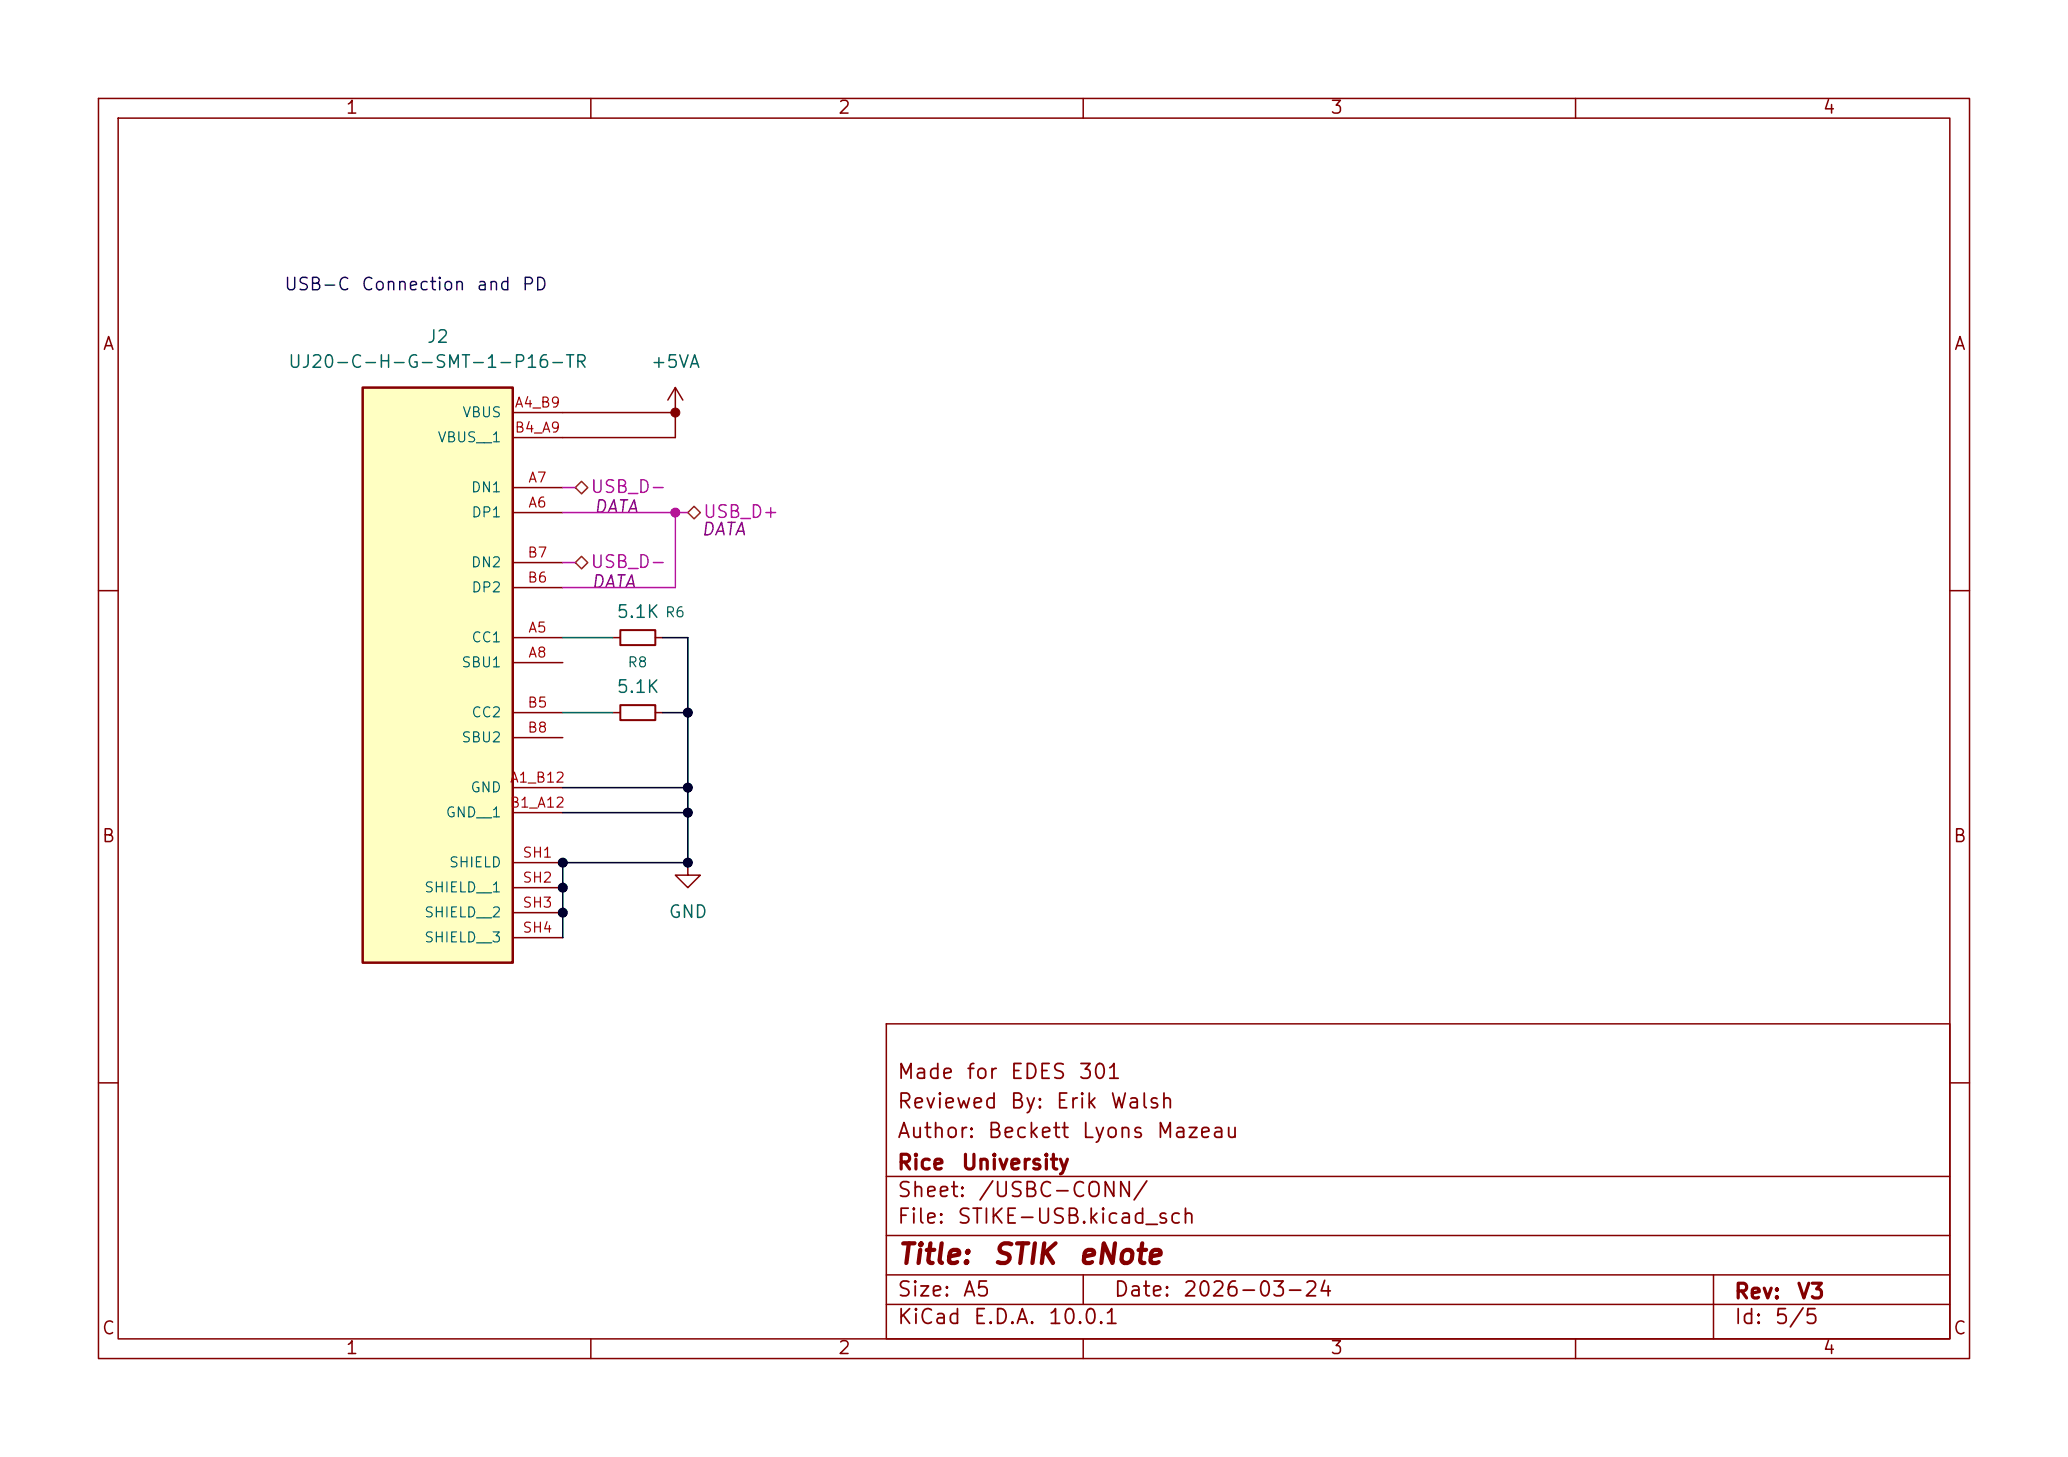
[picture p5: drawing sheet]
(kicad_sch
 (version 20250114)
 (generator "eeschema")
 (generator_version "9.0")
 (paper "A5")
 (title_block
  (title "STIK eNote")
  (date "2026-03-24")
  (rev "V3")
  (company "Rice University")
  (comment 1 "Author: Beckett Lyons Mazeau")
  (comment 2 "Reviewed By: Erik Walsh")
  (comment 3 "Made for EDES 301"))
 (lib_symbols
  (symbol "Device:R_Small"
   (pin_numbers (hide yes))
   (pin_names
    (offset 0.254) (hide yes)) (exclude_from_sim no) (in_bom yes) (on_board yes)
   (property "Reference" "R" (at 0 0 90) (effects (font (size 1.016 1.016))))
   (property "Value" "R_Small" (at 1.778 0 90) (effects (font (size 1.27 1.27))))
   (property "Footprint" "" (at 0 0 0) (effects (font (size 1.27 1.27)) (hide yes)))
   (property "Datasheet" "~" (at 0 0 0) (effects (font (size 1.27 1.27)) (hide yes)))
   (property "Description" "Resistor, small symbol" (at 0 0 0) (effects (font (size 1.27 1.27)) (hide yes)))
   (symbol "R_Small_0_1"
    (rectangle (start -0.762 1.778) (end 0.762 -1.778) (stroke (width 0.2032) (type default)) (fill (type none))))
   (symbol "R_Small_1_1"
    (pin passive line (at 0 2.54 270) (length 0.762) (name "~" (effects (font (size 1.27 1.27)))) (number "1" (effects (font (size 1.27 1.27)))))
    (pin passive line (at 0 -2.54 90) (length 0.762) (name "~" (effects (font (size 1.27 1.27)))) (number "2" (effects (font (size 1.27 1.27))))))
   (embedded_fonts no))
  (symbol "STIKE:UJ20-C-H-G-SMT-1-P16-TR"
   (pin_names
    (offset 1.016)) (exclude_from_sim no) (in_bom yes) (on_board yes)
   (property "Reference" "J" (at -2.032 26.924 0) (effects (font (size 1.27 1.27)) (justify left bottom)))
   (property "Value" "UJ20-C-H-G-SMT-1-P16-TR" (at -5.588 -20.066 90) (effects (font (size 1.27 1.27)) (justify left top)))
   (property "Footprint" "UJ20-C-H-G-SMT-1-P16-TR:SAMESKY_UJ20-C-H-G-SMT-1-P16-TR" (at 4.318 -44.958 0) (effects (font (size 1.27 1.27)) (justify bottom) (hide yes)))
   (property "Datasheet" "" (at 0 0 0) (effects (font (size 1.27 1.27)) (hide yes)))
   (property "Description" "" (at 0 0 0) (effects (font (size 1.27 1.27)) (hide yes)))
   (property "PARTREV" "1.0" (at 2.032 -45.466 0) (effects (font (size 1.27 1.27)) (justify bottom) (hide yes)))
   (property "MANUFACTURER" "Same Sky" (at 3.302 -42.164 0) (effects (font (size 1.27 1.27)) (justify bottom) (hide yes)))
   (property "MAXIMUM_PACKAGE_HEIGHT" "3.46mm" (at 2.032 -43.434 0) (effects (font (size 1.27 1.27)) (justify bottom) (hide yes)))
   (symbol "UJ20-C-H-G-SMT-1-P16-TR_0_0"
    (rectangle (start -7.62 22.86) (end 7.62 -35.56) (stroke (width 0.254) (type default)) (fill (type background)))
    (pin passive line (at 12.7 20.32 180) (length 5.08) (name "VBUS" (effects (font (size 1.016 1.016)))) (number "A4_B9" (effects (font (size 1.016 1.016)))))
    (pin passive line (at 12.7 17.78 180) (length 5.08) (name "VBUS__1" (effects (font (size 1.016 1.016)))) (number "B4_A9" (effects (font (size 1.016 1.016)))))
    (pin passive line (at 12.7 12.7 180) (length 5.08) (name "DN1" (effects (font (size 1.016 1.016)))) (number "A7" (effects (font (size 1.016 1.016)))))
    (pin passive line (at 12.7 10.16 180) (length 5.08) (name "DP1" (effects (font (size 1.016 1.016)))) (number "A6" (effects (font (size 1.016 1.016)))))
    (pin passive line (at 12.7 5.08 180) (length 5.08) (name "DN2" (effects (font (size 1.016 1.016)))) (number "B7" (effects (font (size 1.016 1.016)))))
    (pin passive line (at 12.7 2.54 180) (length 5.08) (name "DP2" (effects (font (size 1.016 1.016)))) (number "B6" (effects (font (size 1.016 1.016)))))
    (pin passive line (at 12.7 -2.54 180) (length 5.08) (name "CC1" (effects (font (size 1.016 1.016)))) (number "A5" (effects (font (size 1.016 1.016)))))
    (pin passive line (at 12.7 -5.08 180) (length 5.08) (name "SBU1" (effects (font (size 1.016 1.016)))) (number "A8" (effects (font (size 1.016 1.016)))))
    (pin passive line (at 12.7 -10.16 180) (length 5.08) (name "CC2" (effects (font (size 1.016 1.016)))) (number "B5" (effects (font (size 1.016 1.016)))))
    (pin passive line (at 12.7 -12.7 180) (length 5.08) (name "SBU2" (effects (font (size 1.016 1.016)))) (number "B8" (effects (font (size 1.016 1.016)))))
    (pin passive line (at 12.7 -17.78 180) (length 5.08) (name "GND" (effects (font (size 1.016 1.016)))) (number "A1_B12" (effects (font (size 1.016 1.016)))))
    (pin passive line (at 12.7 -20.32 180) (length 5.08) (name "GND__1" (effects (font (size 1.016 1.016)))) (number "B1_A12" (effects (font (size 1.016 1.016)))))
    (pin passive line (at 12.7 -25.4 180) (length 5.08) (name "SHIELD" (effects (font (size 1.016 1.016)))) (number "SH1" (effects (font (size 1.016 1.016)))))
    (pin passive line (at 12.7 -27.94 180) (length 5.08) (name "SHIELD__1" (effects (font (size 1.016 1.016)))) (number "SH2" (effects (font (size 1.016 1.016)))))
    (pin passive line (at 12.7 -30.48 180) (length 5.08) (name "SHIELD__2" (effects (font (size 1.016 1.016)))) (number "SH3" (effects (font (size 1.016 1.016)))))
    (pin passive line (at 12.7 -33.02 180) (length 5.08) (name "SHIELD__3" (effects (font (size 1.016 1.016)))) (number "SH4" (effects (font (size 1.016 1.016))))))
   (embedded_fonts no))
  (symbol "power:+5VA"
   (power)
   (pin_numbers (hide yes))
   (pin_names
    (offset 0) (hide yes)) (exclude_from_sim no) (in_bom yes) (on_board yes)
   (property "Reference" "#PWR" (at 0 -3.81 0) (effects (font (size 1.27 1.27)) (hide yes)))
   (property "Value" "+5VA" (at 0 3.556 0) (effects (font (size 1.27 1.27))))
   (property "Footprint" "" (at 0 0 0) (effects (font (size 1.27 1.27)) (hide yes)))
   (property "Datasheet" "" (at 0 0 0) (effects (font (size 1.27 1.27)) (hide yes)))
   (property "Description" "Power symbol creates a global label with name \"+5VA\"" (at 0 0 0) (effects (font (size 1.27 1.27)) (hide yes)))
   (symbol "+5VA_0_1"
    (polyline (pts (xy -0.762 1.27) (xy 0 2.54)) (stroke (width 0) (type default)) (fill (type none)))
    (polyline (pts (xy 0 2.54) (xy 0.762 1.27)) (stroke (width 0) (type default)) (fill (type none)))
    (polyline (pts (xy 0 0) (xy 0 2.54)) (stroke (width 0) (type default)) (fill (type none))))
   (symbol "+5VA_1_1"
    (pin power_in line (at 0 0 90) (length 0) (name "~" (effects (font (size 1.27 1.27)))) (number "1" (effects (font (size 1.27 1.27))))))
   (embedded_fonts no))
  (symbol "power:GND"
   (power)
   (pin_numbers (hide yes))
   (pin_names
    (offset 0) (hide yes)) (exclude_from_sim no) (in_bom yes) (on_board yes)
   (property "Reference" "#PWR" (at 0 -6.35 0) (effects (font (size 1.27 1.27)) (hide yes)))
   (property "Value" "GND" (at 0 -3.81 0) (effects (font (size 1.27 1.27))))
   (property "Footprint" "" (at 0 0 0) (effects (font (size 1.27 1.27)) (hide yes)))
   (property "Datasheet" "" (at 0 0 0) (effects (font (size 1.27 1.27)) (hide yes)))
   (property "Description" "Power symbol creates a global label with name \"GND\" , ground" (at 0 0 0) (effects (font (size 1.27 1.27)) (hide yes)))
   (symbol "GND_0_1"
    (polyline (pts (xy 0 0) (xy 0 -1.27) (xy 1.27 -1.27) (xy 0 -2.54) (xy -1.27 -1.27) (xy 0 -1.27)) (stroke (width 0) (type default)) (fill (type none))))
   (symbol "GND_1_1"
    (pin power_in line (at 0 0 270) (length 0) (name "~" (effects (font (size 1.27 1.27)))) (number "1" (effects (font (size 1.27 1.27))))))
   (embedded_fonts no)))
 (text "USB-C Connection and PD"
  (exclude_from_sim no)
  (at 41.91 29.21 0)
  (effects (font (size 1.27 1.27))))
 (junction
  (at 57.15 87.63)
  (diameter 0)
  (color 0 0 0 0))
 (junction
  (at 57.15 92.71)
  (diameter 0)
  (color 0 0 0 0))
 (junction
  (at 69.85 87.63)
  (diameter 0)
  (color 0 0 0 0))
 (junction
  (at 68.58 52.07)
  (diameter 0)
  (color 0 0 0 0))
 (junction
  (at 69.85 82.55)
  (diameter 0)
  (color 0 0 0 0))
 (junction
  (at 68.58 41.91)
  (diameter 0)
  (color 0 0 0 0))
 (junction
  (at 57.15 90.17)
  (diameter 0)
  (color 0 0 0 0))
 (junction
  (at 69.85 80.01)
  (diameter 0)
  (color 0 0 0 0))
 (junction
  (at 69.85 72.39)
  (diameter 0)
  (color 0 0 0 0))
 (wire
  (pts (xy 68.58 59.69) (xy 68.58 52.07))
  (stroke (width 0) (type default)))
 (wire
  (pts (xy 57.15 72.39) (xy 62.23 72.39))
  (stroke (width 0) (type default)))
 (wire
  (pts (xy 68.58 41.91) (xy 68.58 44.45))
  (stroke (width 0) (type default) (color 132 0 0 1)))
 (wire
  (pts (xy 69.85 82.55) (xy 69.85 87.63))
  (stroke (width 0) (type default)))
 (wire
  (pts (xy 57.15 49.53) (xy 58.42 49.53))
  (stroke (width 0) (type default)))
 (wire
  (pts (xy 57.15 82.55) (xy 69.85 82.55))
  (stroke (width 0) (type default)))
 (wire
  (pts (xy 57.15 44.45) (xy 68.58 44.45))
  (stroke (width 0) (type default) (color 132 0 0 1)))
 (wire
  (pts (xy 69.85 72.39) (xy 69.85 80.01))
  (stroke (width 0) (type default)))
 (wire
  (pts (xy 57.15 90.17) (xy 57.15 92.71))
  (stroke (width 0) (type default)))
 (wire
  (pts (xy 69.85 64.77) (xy 69.85 72.39))
  (stroke (width 0) (type default)))
 (wire
  (pts (xy 57.15 59.69) (xy 68.58 59.69))
  (stroke (width 0) (type default)))
 (wire
  (pts (xy 57.15 57.15) (xy 58.42 57.15))
  (stroke (width 0) (type default)))
 (wire
  (pts (xy 57.15 80.01) (xy 69.85 80.01))
  (stroke (width 0) (type default)))
 (wire
  (pts (xy 67.31 64.77) (xy 69.85 64.77))
  (stroke (width 0) (type default)))
 (wire
  (pts (xy 57.15 41.91) (xy 68.58 41.91))
  (stroke (width 0) (type default) (color 132 0 0 1)))
 (wire
  (pts (xy 67.31 72.39) (xy 69.85 72.39))
  (stroke (width 0) (type default)))
 (wire
  (pts (xy 57.15 87.63) (xy 57.15 90.17))
  (stroke (width 0) (type default)))
 (wire
  (pts (xy 69.85 80.01) (xy 69.85 82.55))
  (stroke (width 0) (type default)))
 (wire
  (pts (xy 57.15 87.63) (xy 69.85 87.63))
  (stroke (width 0) (type default)))
 (wire
  (pts (xy 57.15 92.71) (xy 57.15 95.25))
  (stroke (width 0) (type default)))
 (wire
  (pts (xy 57.15 52.07) (xy 68.58 52.07))
  (stroke (width 0) (type default)))
 (wire
  (pts (xy 57.15 64.77) (xy 62.23 64.77))
  (stroke (width 0) (type default)))
 (wire
  (pts (xy 68.58 52.07) (xy 69.85 52.07))
  (stroke (width 0) (type default)))
 (label " "
  (at 68.58 41.91 0)
  (effects (font (size 1.27 1.27)) (justify left bottom))
  (property "Netclass" "5V_IN" (at 68.834 41.402 0) (effects (font (size 1.27 1.27)
    (italic yes)) (justify left) (hide yes))))
 (hierarchical_label "USB_D-"
  (shape bidirectional)
  (at 58.42 49.53 0)
  (effects (font (size 1.27 1.27)) (justify left))
  (property "Netclass" "DATA" (at 60.198 51.562 0) (effects (font (size 1.27 1.27)
    (italic yes)) (justify left))))
 (hierarchical_label "USB_D-"
  (shape bidirectional)
  (at 58.42 57.15 0)
  (effects (font (size 1.27 1.27)) (justify left))
  (property "Netclass" "DATA" (at 59.944 59.182 0) (effects (font (size 1.27 1.27)
    (italic yes)) (justify left))))
 (hierarchical_label "USB_D+"
  (shape bidirectional)
  (at 69.85 52.07 0)
  (effects (font (size 1.27 1.27)) (justify left))
  (property "Netclass" "DATA" (at 71.12 53.848 0) (effects (font (size 1.27 1.27)
    (italic yes)) (justify left))))
 (symbol
  (lib_id "Device:R_Small")
  (at 64.77 72.39 90)
  (unit 1)
  (exclude_from_sim no)
  (in_bom yes)
  (on_board yes)
  (dnp no)
  (fields_autoplaced yes)
  (property "Reference" "R8" (at 64.77 67.31 90) (effects (font (size 1.016 1.016))))
  (property "Value" "5.1K" (at 64.77 69.85 90) (effects (font (size 1.27 1.27))))
  (property "Footprint" "Resistor_SMD:R_0603_1608Metric_Pad0.98x0.95mm_HandSolder" (at 64.77 72.39 0) (effects (font (size 1.27 1.27)) (hide yes)))
  (property "Datasheet" "~" (at 64.77 72.39 0) (effects (font (size 1.27 1.27)) (hide yes)))
  (property "Description" "Resistor, small symbol" (at 64.77 72.39 0) (effects (font (size 1.27 1.27)) (hide yes)))
  (pin "2")
  (pin "1"))
 (symbol
  (lib_id "power:+5VA")
  (at 68.58 41.91 0)
  (unit 1)
  (exclude_from_sim no)
  (in_bom yes)
  (on_board yes)
  (dnp no)
  (fields_autoplaced yes)
  (property "Reference" "#PWR08" (at 68.58 45.72 0) (effects (font (size 1.27 1.27)) (hide yes)))
  (property "Value" "+5VA" (at 68.58 36.83 0) (effects (font (size 1.27 1.27))))
  (property "Footprint" "" (at 68.58 41.91 0) (effects (font (size 1.27 1.27)) (hide yes)))
  (property "Datasheet" "" (at 68.58 41.91 0) (effects (font (size 1.27 1.27)) (hide yes)))
  (property "Description" "Power symbol creates a global label with name \"+5VA\"" (at 68.58 41.91 0) (effects (font (size 1.27 1.27)) (hide yes)))
  (pin "1"))
 (symbol
  (lib_id "Device:R_Small")
  (at 64.77 64.77 90)
  (unit 1)
  (exclude_from_sim no)
  (in_bom yes)
  (on_board yes)
  (dnp no)
  (property "Reference" "R6" (at 68.58 62.23 90) (effects (font (size 1.016 1.016))))
  (property "Value" "5.1K" (at 64.77 62.23 90) (effects (font (size 1.27 1.27))))
  (property "Footprint" "Resistor_SMD:R_0603_1608Metric_Pad0.98x0.95mm_HandSolder" (at 64.77 64.77 0) (effects (font (size 1.27 1.27)) (hide yes)))
  (property "Datasheet" "~" (at 64.77 64.77 0) (effects (font (size 1.27 1.27)) (hide yes)))
  (property "Description" "Resistor, small symbol" (at 64.77 64.77 0) (effects (font (size 1.27 1.27)) (hide yes)))
  (pin "2")
  (pin "1"))
 (symbol
  (lib_id "power:GND")
  (at 69.85 87.63 0)
  (unit 1)
  (exclude_from_sim no)
  (in_bom yes)
  (on_board yes)
  (dnp no)
  (fields_autoplaced yes)
  (property "Reference" "#PWR06" (at 69.85 93.98 0) (effects (font (size 1.27 1.27)) (hide yes)))
  (property "Value" "GND" (at 69.85 92.71 0) (effects (font (size 1.27 1.27))))
  (property "Footprint" "" (at 69.85 87.63 0) (effects (font (size 1.27 1.27)) (hide yes)))
  (property "Datasheet" "" (at 69.85 87.63 0) (effects (font (size 1.27 1.27)) (hide yes)))
  (property "Description" "Power symbol creates a global label with name \"GND\" , ground" (at 69.85 87.63 0) (effects (font (size 1.27 1.27)) (hide yes)))
  (pin "1"))
 (symbol
  (lib_id "STIKE:UJ20-C-H-G-SMT-1-P16-TR")
  (at 44.45 62.23 0)
  (unit 1)
  (exclude_from_sim no)
  (in_bom yes)
  (on_board yes)
  (dnp no)
  (fields_autoplaced yes)
  (property "Reference" "J2" (at 44.45 34.29 0) (effects (font (size 1.27 1.27))))
  (property "Value" "UJ20-C-H-G-SMT-1-P16-TR" (at 44.45 36.83 0) (effects (font (size 1.27 1.27))))
  (property "Footprint" "STIKE:SAMESKY_UJ20-C-H-G-SMT-1-P16-TR" (at 48.768 107.188 0) (effects (font (size 1.27 1.27)) (justify bottom) (hide yes)))
  (property "Datasheet" "" (at 44.45 62.23 0) (effects (font (size 1.27 1.27)) (hide yes)))
  (property "Description" "" (at 44.45 62.23 0) (effects (font (size 1.27 1.27)) (hide yes)))
  (property "PARTREV" "1.0" (at 46.482 107.696 0) (effects (font (size 1.27 1.27)) (justify bottom) (hide yes)))
  (property "MANUFACTURER" "Same Sky" (at 47.752 104.394 0) (effects (font (size 1.27 1.27)) (justify bottom) (hide yes)))
  (property "MAXIMUM_PACKAGE_HEIGHT" "3.46mm" (at 46.482 105.664 0) (effects (font (size 1.27 1.27)) (justify bottom) (hide yes)))
  (pin "B6")
  (pin "A8")
  (pin "A1_B12")
  (pin "B1_A12")
  (pin "B5")
  (pin "B7")
  (pin "A5")
  (pin "B8")
  (pin "SH1")
  (pin "SH2")
  (pin "SH3")
  (pin "SH4")
  (pin "B4_A9")
  (pin "A4_B9")
  (pin "A7")
  (pin "A6")))
